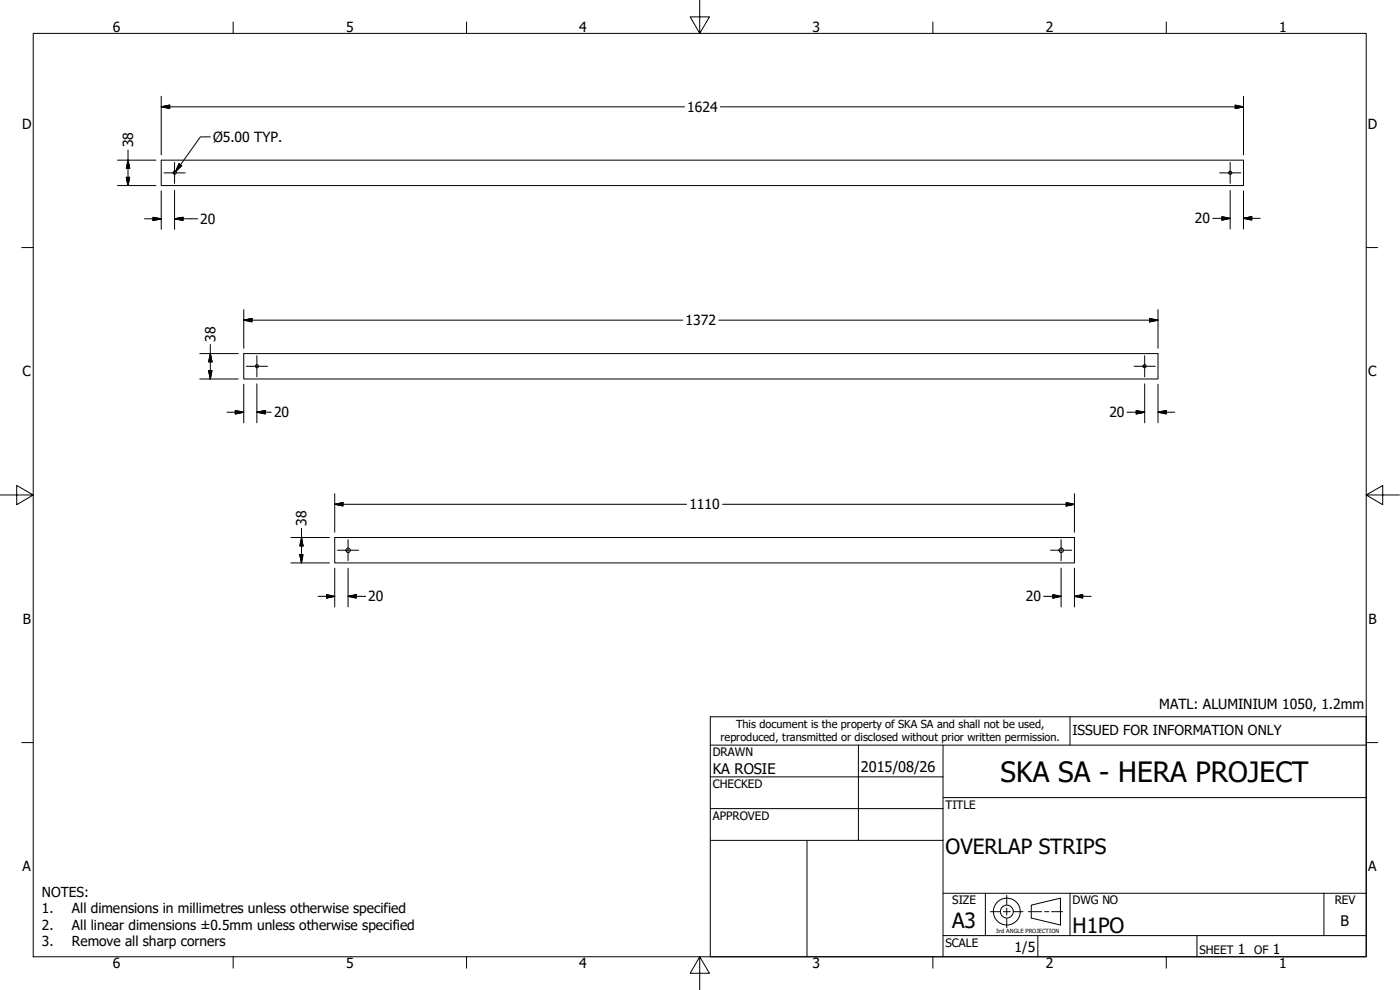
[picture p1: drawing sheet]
<svg xmlns="http://www.w3.org/2000/svg" width="420mm" height="297mm" viewBox="0 0 420 297" stroke-linecap="round" stroke-linejoin="round" font-family="sans-serif">
<!-- layer: Visible (ANSI) -->
<g fill="none" stroke="#000" stroke-width=".3">
<path d="M48.4 48.1h324.8v7.6h-324.8zM73.2 106.1h274.3v7.6h-274.3zM100.5 161.3h222v7.6h-222z"/>
<circle cx="52.4" cy="51.8" r=".48"/>
<circle cx="369.2" cy="51.8" r=".48"/>
<circle cx="77.1" cy="109.9" r=".48"/>
<circle cx="343.5" cy="109.9" r=".48"/>
<circle cx="104.5" cy="165.1" r=".67"/>
<circle cx="318.5" cy="165.1" r=".67"/>
</g>
<!-- layer: Border (ANSI) -->
<g fill="none" stroke="#000" stroke-width=".3">
<path d="M10 10h400v277.1h-400zM70 6.6v3.4M140 6.6v3.4M210 0v10l-2.9-4.9h5.8l-2.9 4.9M280 6.6v3.4M350 6.6v3.4M6.5 74.3h3.5M410 74.3h3.4M0 148.5h10l-5-2.8v5.7l5-2.9M410 148.5l5 2.9v-5.7l-5 2.8h10M6.5 222.8h3.5M410 222.8h3.4"/>
<path d="M70 287.1v3.4M140 287.1v3.4M210 287.1l2.9 4.9h-5.8l2.9-4.9v9.9M280 287.1v3.4M350 287.1v3.4"/>
</g>
<!-- layer: Title (ANSI) -->
<g fill="none" stroke="#000" stroke-width=".3">
<path d="M213.2 215.1h196.8v72h-196.8zM321.1 215.1v8.5M213.2 233.1h69.8M213.2 223.6h196.8M257.6 223.6v28.5M283 239.3h127M283 223.6v63.5M213.2 242.6h69.8M213.2 252.1h69.8M242.2 252.1v35M283 268h127M295.7 268v12.7"/>
<path d="M321.1 268v12.7M397.3 268v12.7M283 280.7h127M311.5 280.7v6.4M359.2 280.7v6.4"/>
</g>
<!-- layer: Dimension (ANSI) -->
<g fill="none" stroke="#000" stroke-width=".3">
<path d="M48.4 32.1l2.5-.6v1.1zM48.4 32.1h157M48.4 28.9v17.6M216.2 32.1h157M370.7 31.5l2.5 .6-2.5 .5zM373.2 28.9v17.6M35.2 55.7h11.6M35.2 48.1h11.6M37.9 53.2h1l-.5 2.5zM38.4 48.1l.5 2.4h-1zM38.4 45v10.7M48.4 57.3v11.5"/>
<path d="M52.4 57.1v11.7M53.7 49.1l.8 .6-1.8 1.8zM63.1 41.1h-3l-7.4 10.4M369.2 57.1v11.6M373.2 57.3v11.4M43.4 65.6h5M45.9 65.2l2.5 .4-2.5 .6zM52.4 65.6l2.5-.4v1zM52.4 65.6h6.9M364 65.5h5.2M366.7 65l2.5 .5-2.5 .5zM373.2 65.5l2.5-.5v1z"/>
<path d="M373.2 65.5h5M73.2 96.1l2.4-.5v1zM73.2 96.1h131.7M73.2 92.9v11.6M215.7 96.1h131.8M345 95.6l2.5 .5-2.5 .5zM347.5 92.9v11.6M59.9 106.1h11.6M59.9 113.7h11.6M62.6 111.2h1l-.5 2.5zM63.1 106.1l.5 2.5h-1zM63.1 103.4v10.3"/>
<path d="M73.2 115.3v11.6M77.1 115.2v11.7M343.5 115.2v11.7M347.5 115.3v11.6M68.1 123.7h5.1M70.6 123.2l2.6 .5-2.6 .5zM77.1 123.7l2.5-.5v1zM77.1 123.7h4.3M338.3 123.7h5.2M341 123.2l2.5 .5-2.5 .5zM347.5 123.7l2.5-.5v1zM347.5 123.7h5.1"/>
<path d="M90.5 158.5v10.4M100.5 151.3l2.4-.5v1zM100.5 148.1v11.6M100.5 151.3h105.6M216.9 151.3h105.6M320 150.8l2.5 .5-2.5 .5zM322.5 148.1v11.6M87.3 161.3h11.6M87.3 168.9h11.6M90 166.4h.9l-.4 2.5zM90.5 161.3l.4 2.5h-.9zM95.4 178.9h5.1"/>
<path d="M98 178.4l2.5 .5-2.5 .5zM100.5 170.5v11.6M104.5 178.9l2.4-.5v1zM104.5 178.9h5.2M104.5 170.5v11.6M313.2 178.9h5.3M316 178.4l2.5 .5-2.5 .5zM318.5 170.5v11.6M322.5 178.9l2.4-.5v1zM322.5 178.9h5M322.5 170.5v11.6"/>
</g>
<g fill="#000" stroke="#000" stroke-width=".3">
<path d="M48.4 32.1l2.5-.6zM48.4 32.1l2.5-.6v1.1zM370.7 32.6l2.5-.5zM370.7 31.5l2.5 .6-2.5 .5zM37.9 53.2l.5 2.5zM37.9 53.2h1l-.5 2.5zM38.4 48.1l.5 2.4zM38.4 48.1l.5 2.4h-1zM53.7 49.1l-1 2.4zM53.7 49.1l.8 .6-1.8 1.8zM45.9 66.2l2.5-.6zM45.9 65.2l2.5 .4-2.5 .6z"/>
<path d="M52.4 65.6l2.5-.4zM52.4 65.6l2.5-.4v1zM366.7 66l2.5-.5zM366.7 65l2.5 .5-2.5 .5zM373.2 65.5l2.5-.5zM373.2 65.5l2.5-.5v1zM73.2 96.1l2.4-.5zM73.2 96.1l2.4-.5v1zM345 96.6l2.5-.5zM345 95.6l2.5 .5-2.5 .5zM62.6 111.2l.5 2.5zM62.6 111.2h1l-.5 2.5z"/>
<path d="M63.1 106.1l.5 2.5zM63.1 106.1l.5 2.5h-1zM70.6 124.2l2.6-.5zM70.6 123.2l2.6 .5-2.6 .5zM77.1 123.7l2.5-.5zM77.1 123.7l2.5-.5v1zM341 124.2l2.5-.5zM341 123.2l2.5 .5-2.5 .5zM347.5 123.7l2.5-.5zM347.5 123.7l2.5-.5v1zM100.5 151.3l2.4-.5zM100.5 151.3l2.4-.5v1z"/>
<path d="M320 151.8l2.5-.5zM320 150.8l2.5 .5-2.5 .5zM90 166.4l.5 2.5zM90 166.4h.9l-.4 2.5zM90.5 161.3l.4 2.5zM90.5 161.3l.4 2.5h-.9zM98 179.4l2.5-.5zM98 178.4l2.5 .5-2.5 .5zM104.5 178.9l2.4-.5zM104.5 178.9l2.4-.5v1zM316 179.4l2.5-.5zM316 178.4l2.5 .5-2.5 .5z"/>
<path d="M322.5 178.9l2.4-.5zM322.5 178.9l2.4-.5v1z"/>
</g>
<!-- layer: Center Mark (ANSI) -->
<path d="M49.2 51.9h6.4M52.4 48.7v6.3M366 51.9h6.4M369.2 48.7v6.3M73.9 109.9h6.4M77.1 106.7v6.4M340.4 109.9h6.3M343.5 106.7v6.4M101.3 165.1h6.3M104.5 161.9v6.4M315.3 165.1h6.3M318.5 161.9v6.4" fill="none" stroke="#000" stroke-width=".3"/>
<!-- layer: Sketch Geometry (ANSI) -->
<g fill="none" stroke="#000" stroke-width=".3">
<path d="M297.2 273.5h2.8M301.1 273.5h2.1M302.1 268.7v2.7M302.1 272.5v2.1M302.1 275.6v2.8M304.3 273.5h2.7M308.6 273.5h4M309.5 271.6l8.8-2.1v8l-8.8-2.1zM313.5 273.5h1.3M315.6 273.5h3.3"/>
<circle cx="302.2" cy="273.5" r="4"/>
<circle cx="302.2" cy="273.5" r="1.94"/>
</g>
<text font-size="8.4" x="300.3" y="234.5">SKA SA - HERA PROJECT</text>
<g font-size="6.3">
<text x="283.8" y="256.1">OVERLAP STRIPS</text>
<text x="285.8" y="278.6">A3</text>
<text x="321.9" y="279.8">H1PO</text>
</g>
<g font-size="4.4">
<text x="213.9" y="232.2">KA ROSIE</text>
<text x="258.4" y="231.6">2015/08/26</text>
<text x="402.3" y="277.9">B</text>
</g>
<g font-size="4.2">
<text x="33.8" y="9.6">6</text>
<text x="103.9" y="9.6">5</text>
<text x="173.9" y="9.6">4</text>
<text x="243.8" y="9.6">3</text>
<text x="313.9" y="9.6">2</text>
<text x="383.9" y="9.6">1</text>
<text x="206.2" y="33.6">1624</text>
<text x="6.7" y="38.7">D</text>
<text x="410.5" y="38.7">D</text>
<text x="39.9" y="44.2" transform="rotate(-90 39.9 44.2)">38</text>
<text x="63.9" y="42.6">Ø5.00 TYP.</text>
<text x="60.1" y="67.2">20</text>
<text x="358.6" y="67">20</text>
<text x="205.7" y="97.6">1372</text>
<text x="64.6" y="102.5" transform="rotate(-90 64.6 102.5)">38</text>
<text x="6.8" y="113">C</text>
<text x="410.7" y="113">C</text>
<text x="82.2" y="125.2">20</text>
<text x="332.9" y="125.2">20</text>
<text x="206.9" y="152.8">1110</text>
<text x="92" y="157.7" transform="rotate(-90 92 157.7)">38</text>
<text x="110.5" y="180.5">20</text>
<text x="307.8" y="180.5">20</text>
<text x="6.9" y="187.2">B</text>
<text x="410.7" y="187.2">B</text>
<text x="347.9" y="212.7">MATL: ALUMINIUM 1050, 1.2mm</text>
<text x="6.8" y="261.4">A</text>
<text x="410.7" y="261.4">A</text>
<text x="304.5" y="285.6">1/5</text>
<text x="371.5" y="286.2">1</text>
<text x="382" y="286.2">1</text>
<text x="33.8" y="290.5">6</text>
<text x="103.9" y="290.5">5</text>
<text x="173.9" y="290.5">4</text>
<text x="243.8" y="290.5">3</text>
<text x="313.9" y="290.5">2</text>
<text x="383.9" y="290.5">1</text>
</g>
<g font-size="4.1">
<text x="321.9" y="220.5">ISSUED FOR INFORMATION ONLY</text>
<text x="12.6" y="269">NOTES:</text>
<text x="12.6" y="274">1.</text>
<text x="21.6" y="274">All dimensions in millimetres unless otherwise specified</text>
<text x="12.6" y="278.9">2.</text>
<text x="21.6" y="278.9">All linear dimensions ±0.5mm unless otherwise specified</text>
<text x="12.6" y="283.9">3.</text>
<text x="21.6" y="283.9">Remove all sharp corners</text>
</g>
<g font-size="3.5">
<text x="213.9" y="226.9">DRAWN</text>
<text x="213.9" y="236.4">CHECKED</text>
<text x="213.9" y="245.9">APPROVED</text>
<text x="283.8" y="242.6">TITLE</text>
<text x="285.8" y="271.3">SIZE</text>
<text x="321.9" y="271.3">DWG NO</text>
<text x="400.6" y="271.3">REV</text>
<text x="283.8" y="284">SCALE</text>
<text x="360" y="286.2">SHEET</text>
<text x="376.4" y="286.2">OF</text>
</g>
<g font-size="3.3">
<text x="220.9" y="218.4">This document is the property of SKA SA and shall not be used,</text>
<text x="216.3" y="222.4">reproduced, transmitted or disclosed without prior written permission.</text>
</g>
<text font-size="1.7" x="298.9" y="280">3rd ANGLE PROJECTION</text>
</svg>
